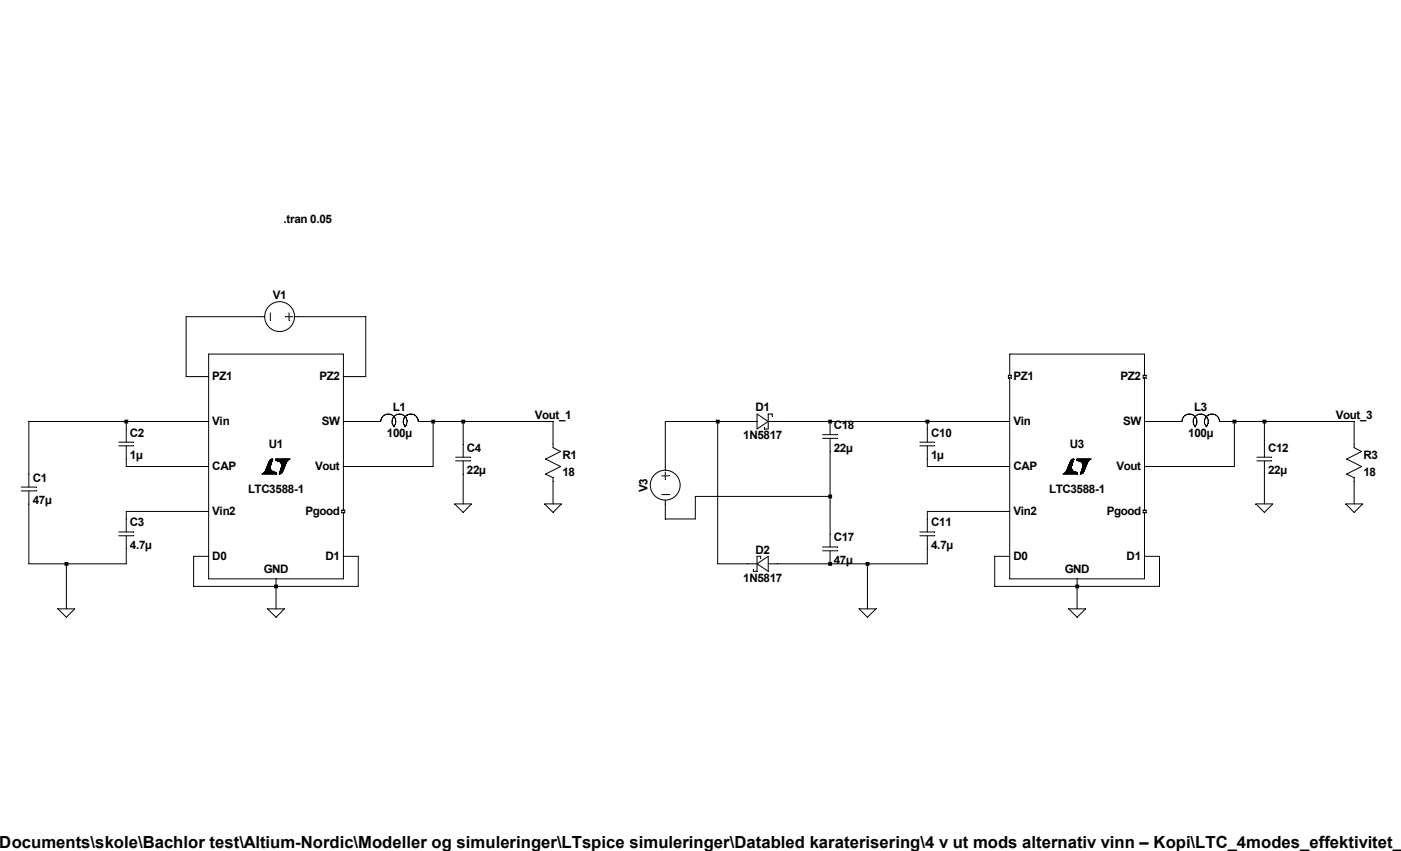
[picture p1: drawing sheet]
<svg xmlns="http://www.w3.org/2000/svg" width="356mm" height="216mm" viewBox="0 0 356 216" stroke-linecap="round" stroke-linejoin="round" font-family="sans-serif">
<g fill="none" stroke="#000" stroke-width=".25">
<path d="M53 89.8h34.2v57.1h-34.2zM67 119.9h3.1M67.1 119.9h3.1M67.1 119.8h2.7M67.2 119.8h2.5M67.2 119.7h2.1M67.3 119.6h2M67.3 119.5h1.8M67.4 119.5h1.6M67.4 119.4h1.5M67.4 119.3h1.4M67.5 119.2h1.2"/>
<path d="M67.5 119.1h1.2M67.6 119h1.1M67.6 118.9h1M67.6 118.8h1M67.7 118.7h.9M67.7 118.6h.9M67.8 118.5h.8M67.8 118.4h.8M67.9 118.3h.7M67.9 118.2h.8M67.9 118h.8M68 117.9h.7"/>
<path d="M68 117.8h.7M68.1 117.7h.7M68.1 117.8h.6M68.1 117.6h.7M68.2 117.5h.7M68.2 117.5h.6M68.2 117.4h.7M68.2 117.3h.7M68.3 117.2h.7M68.3 117.1h.7M68.4 117h.6M68.5 116.8h.6"/>
<path d="M68.5 116.9h.5M68.6 116.7h.5M68.6 116.6h.6M68.7 118.2h-.8M68.7 118.1h-.8M68.9 116.5h.3M69 116.5h.2M69 116.9l-.6 .1M69.2 116.5l-.5 .1M69.9 116.8h3.1M69.9 116.8h3.2M70 116.6h3.2"/>
<path d="M70 116.5h3.5M70 116.5h3.7M70.2 116.9h2.7M70.4 116.9h2.5M70.8 117h2.1M70.8 117.1h2.1M71 119.9h.5M71 117.1h1.8M71 119.8h.7M71.1 119.7h.6M71.1 119.6h.7M71.1 117.2h1.7"/>
<path d="M71.1 119.5h.7M71.2 119.4h.6M71.2 117.3h1.5M71.2 119.3h.7M71.2 119.1h.8M71.2 119.2h.7M71.3 117.4h1.3M71.3 119h.7M71.3 118.9h.8M71.4 117.5h1.2M71.4 118.8h.7M71.4 118.7h.7"/>
<path d="M71.4 117.7h1.1M71.4 117.6h1.2M71.4 118.5h.8M71.5 117.8h1M71.5 117.9h.9M71.5 118.4h.8M71.5 118.4h.7M71.5 118.1h.8M71.5 118h.9M71.5 118.2h.8M71.5 118.3h.8M71.5 120h-.5"/>
<path d="M71.6 119.8l-.6 .1M71.7 119.7l-.7 .1M71.9 119.3l-.7 .1M72.1 118.8l-.8 .1M72.1 118.7h-.7M72.2 118.6h-.8M72.2 118.4l-.7 .1M72.5 117.8l-1 .1M72.6 117.6h-1.2M73.2 116.7h-3.3M73.4 116.5l-3.4 .1M66.4 120.3h3.7"/>
<path d="M66.6 120.2h3.5M66.7 120.1h3.4M66.8 120.1h3.3M66.9 120h3.2M70.9 120.2h.3M70.9 120.1h.6M71.1 120.2l-.2 .1M71.4 120.1h-.5M86.8 129.4h.7v.7h-.7z"/>
</g>
<g fill="none" stroke="#000" stroke-width=".25">
<path d="M68.6 79.4v1.9M73.4 79.4v1.9M66.3 80.3h.9M72.4 80.3h1.9M74.8 80.3h.9M30.1 112.2h3.9M30.1 113.1h3.9M32 108.8v3.4M32 113.1v3.4M96.6 106.9a1.91 1.91 0 0 1 2.7-1.7 1.91 1.91 0 0 1 .6 3.1M100.1 108.3a1.89 1.89 0 0 1 0-2.7 1.89 1.89 0 0 1 2.7 0 1.89 1.89 0 0 1-.1 2.7M106.2 106.9a1.9 1.9 0 0 0-2.7-1.7 1.9 1.9 0 0 0-.6 3.1"/>
<path d="M115.7 116h3.8M115.7 116.9h3.8M117.6 112.6v3.4M117.6 116.9v3.4M140.4 112.6v1l1.9 1-3.8 1.9 3.8 1.9-3.8 1.9 1.9 .9v.9M5.4 123.6h3.8M5.4 124.5h3.8M7.3 120.3v3.3M7.3 124.5v3.3M30.1 135h3.9M30.1 135.9h3.9M32 131.7v3.3"/>
<path d="M32 135.9v3.3"/>
<circle cx="71" cy="80.3" r="3.8"/>
</g>
<path d="M256.3 89.8h34.2v57.1h-34.2z" fill="#fff"/>
<g fill="none" stroke="#000" stroke-width=".25">
<path d="M255.9 95.2h.8v.7h-.8zM256.3 89.8h34.2v57.1h-34.2zM270.4 119.9h3.1M270.5 119.8h2.7M270.5 119.8h2.6M270.6 119.7h2.1M270.6 119.6h2M270.7 119.5h1.7M270.7 119.4h1.6M270.8 119.3l1.4 .1M270.8 119.3h1.4M270.8 119.3h1.3"/>
<path d="M270.8 119.1h1.3M270.8 119.2h1.3M270.9 119h1.1M271 118.9h1M271 118.7h.9M271 118.8h.9M271.1 118.6h.8M271.1 118.7h.8M271.1 118.5h.8M271.1 118.4h.8M271.2 118.2h.8M271.2 118.3h.8"/>
<path d="M271.3 118.1h.7M271.3 118.2h.7M271.3 118h.8M271.3 118h.7M271.4 117.9h.7M271.4 117.8h.7M271.4 117.6h.8M271.5 117.5h.7M271.6 117.3h.7M271.6 117.4h.6M271.7 117.1h.6M271.7 117h.7"/>
<path d="M271.8 116.9h.6M271.8 116.8h.7M271.9 116.8h.6M271.9 116.7h.6M272 116.6h.5M272 118.3l-.8 .1M272.1 117.8l-.7 .1M272.2 117.7h-.8M272.2 117.6h-.7M272.2 116.5h.4M272.2 117.4l-.7 .1M272.3 116.5h.3"/>
<path d="M272.3 117.2h-.7M272.4 117.1h-.7M272.4 116.9l-.7 .1M273.3 116.8h3.1M273.3 116.6h3.3M273.4 116.5h3.4M273.4 116.5h3.6M273.6 116.9h2.7M273.7 116.9h2.6M274.2 117h2M274.2 117.1h2M274.3 119.9h.6"/>
<path d="M274.4 119.8h.6M274.4 117.1h1.7M274.4 119.7h.6M274.4 117.2h1.7M274.4 119.7h.7M274.5 119.5h.6M274.5 119.4h.7M274.5 119.3h.7M274.5 117.3h1.6M274.5 119.3h.8M274.6 117.3h1.5M274.6 119.2h.7"/>
<path d="M274.6 119h.7M274.7 117.4h1.3M274.7 118.9h.7M274.7 117.5h1.3M274.7 118.8h.7M274.7 117.6h1.2M274.7 118.7h.8M274.7 118.6h.8M274.8 117.6h1.1M274.8 117.8h1M274.8 118.5h.7M274.8 117.9h1"/>
<path d="M274.8 118.1h.9M274.8 118h.9M274.8 118.2h.9M274.8 118.4h.8M274.8 118.3h.8M274.9 120h-.6M274.9 118.2h.8M275 119.8l-.6 .1M275.1 119.6h-.7M275.2 119.5h-.7M275.3 119.1h-.7M275.4 119h-.7"/>
<path d="M275.6 118.4l-.8 .1M275.6 118.3l-.8 .1M275.8 117.8l-1 .1M275.9 117.7h-1.1M276.4 116.8h-3.1M276.5 116.7h-3.2M276.7 116.5l-3.4 .1M270 120.2h3.4M270.2 120.1h3.3M270.3 120h3.2M273.4 120.2l-3.6 .1M273.5 120.1h-3.5"/>
<path d="M274.2 120.2h.3M274.3 120.1h.5M274.4 120.2l-.2 .1M274.7 120.1h-.5"/>
</g>
<path d="M290.2 95.2h.7v.7h-.7z" fill="none" stroke="#000" stroke-width=".25"/>
<path d="M290.2 129.4h.7v.7h-.7z" fill="none" stroke="#000" stroke-width=".25"/>
<g fill="none" stroke="#000" stroke-width=".25">
<path d="M66.3 80.3h-19.1v15.2h5.8M75.7 80.3h17.1v15.2h-5.6M32 106.9v1.9M32 116.5v1.9h21M53 106.9h-45.7v13.4M87.2 106.9h9.4M106.2 106.9h34.2v5.7M109.9 106.9v11.5h-22.7M117.6 106.9v5.7M168.9 119.8v1.9M182.2 106.9v36.1h10M192.2 106.9h-23.3v12.4"/>
<path d="M192.2 105l2.8 1.9-2.8 1.9zM195 106.9h61.3M196 105.5v-.5h-1v3.8h-.9v-.4M208.8 110.3h3.8M208.8 111.2h3.8M210.7 106.9v3.4M210.7 111.2v27.6M233.5 112.2h3.8M233.5 113.1h3.8M235.4 106.9v5.3M235.4 113.1v5.3h20.9M290.5 106.9h9.5a1.89 1.89 0 0 1 2.6-1.7 1.89 1.89 0 0 1 .6 3.1"/>
<path d="M303.4 108.3a1.9 1.9 0 0 1 0-2.7 1.9 1.9 0 0 1 2.7 0 1.9 1.9 0 0 1 0 2.7M306.3 108.3a1.9 1.9 0 0 1 .6-3.1 1.9 1.9 0 0 1 2.6 1.7h34.2v6.7l1.9 1-3.8 1.9 3.8 1.9-3.8 1.9 1.9 .9v6.6M313.3 106.9v11.5h-22.8M319 116h3.8M319 116.9h3.8M320.9 106.9v9.1M320.9 116.9v10.9M7.3 127.8v15.2h24.7v-3.8M53 129.8h-21v1.9M115.4 127.8h4.3l-2.1 2.2zM117.6 120.3v7.5M138.2 127.8h4.3l-2.1 2.2z"/>
<path d="M140.4 122.1v5.7M167.9 120.7h1.9M167.9 125.5h1.9M208.8 138.8h3.8M208.8 139.7h3.8M210.7 125.9h-34.2v5.8h-7.6v-4.8M210.7 139.7v3.3M233.5 135h3.8M233.5 135.9h3.8M235.4 135.9v7.1h-40.4M256.3 129.8h-20.9v5.2M318.8 127.8h4.2l-2.1 2.2z"/>
<path d="M341.6 127.8h4.3l-2.2 2.2zM14.7 154.5h4.3l-2.2 2.1zM16.8 143v11.5M53 141.1h-3.9v7.7h41.8v-7.7h-3.7M67.9 154.5h4.3l-2.1 2.1zM70.1 146.9v7.6M192.2 143l2.8-1.9v3.8zM193.1 141.6v-.5h-.9v3.8h-1v-.4M218.1 154.5h4.2l-2.1 2.1zM220.2 143v11.5M256.3 141.1h-3.8v7.7h41.8v-7.7h-3.8M271.3 154.5h4.2l-2.1 2.1z"/>
<path d="M273.4 146.9v7.6"/>
<circle cx="168.8" cy="123.1" r="3.8"/>
</g>
<g fill="#000">
<path d="M272.9 148.3h1v1h-1zM312.8 106.5h1v.9h-1zM320.5 106.5h.9v.9h-.9z" fill-rule="evenodd"/>
<path d="M16.4 142.6h1v1h-1zM31.6 106.5h1v.9h-1zM69.6 148.3h1v1h-1zM109.5 106.5h.9v.9h-.9zM117.1 106.5h1v.9h-1zM181.7 106.5h1v.9h-1zM210.2 106.5h1v.9h-1zM210.2 125.5h1v.9h-1zM210.2 142.6h1v1h-1zM219.7 142.6h1v1h-1zM234.9 106.5h1v.9h-1z" fill-rule="evenodd"/>
</g>
<text font-size="4.2" x="-.1" y="215.2">Documents\skole\Bachlor test\Altium-Nordic\Modeller og simuleringer\LTspice simuleringer\Databled karaterisering\4 v ut mods alternativ vinn – Kopi\LTC_4modes_effektivitet_l</text>
<g font-size="3">
<text x="71.9" y="56.6">.tran 0.05</text>
<text x="69.3" y="75.9">V1</text>
<text x="53.9" y="96.5">PZ1</text>
<text x="81.1" y="96.5">PZ2</text>
<text x="257.3" y="96.5">PZ1</text>
<text x="284.4" y="96.5">PZ2</text>
<text x="53.9" y="107.9">Vin</text>
<text x="81.7" y="107.9">SW</text>
<text x="99.7" y="104.4">L1</text>
<text x="135.7" y="106.3">Vout_1</text>
<text x="191.8" y="104.4">D1</text>
<text x="257.3" y="107.9">Vin</text>
<text x="285.1" y="107.9">SW</text>
<text x="303.1" y="104.4">L3</text>
<text x="339" y="106.3">Vout_3</text>
<text x="33" y="110.8">C2</text>
<text x="68.2" y="113.6">U1</text>
<text x="98.2" y="110.9">100µ</text>
<text x="188.6" y="111.5">1N5817</text>
<text x="211.6" y="108.9">C18</text>
<text x="236.3" y="110.8">C10</text>
<text x="271.6" y="113.6">U3</text>
<text x="301.6" y="110.9">100µ</text>
<text x="33" y="116.5">1µ</text>
<text x="53.9" y="119.3">CAP</text>
<text x="80" y="119.3">Vout</text>
<text x="118.5" y="114.6">C4</text>
<text x="142.7" y="116.5">R1</text>
<text x="211.6" y="114.6">22µ</text>
<text x="236.3" y="116.5">1µ</text>
<text x="257.3" y="119.3">CAP</text>
<text x="283.4" y="119.3">Vout</text>
<text x="321.9" y="114.6">C12</text>
<text x="346.1" y="116.5">R3</text>
<text x="8.3" y="122.2">C1</text>
<text x="62.9" y="125">LTC3588-1</text>
<text x="118.5" y="120.3">22µ</text>
<text x="142.7" y="120.7">18</text>
<text x="164.4" y="124.9" transform="rotate(-90 164.4 124.9)">V3</text>
<text x="266.3" y="125">LTC3588-1</text>
<text x="321.9" y="120.3">22µ</text>
<text x="346.1" y="120.7">18</text>
<text x="8.3" y="127.9">47µ</text>
<text x="53.9" y="130.7">Vin2</text>
<text x="77.6" y="130.7">Pgood</text>
<text x="257.3" y="130.7">Vin2</text>
<text x="280.9" y="130.7">Pgood</text>
<text x="33" y="133.6">C3</text>
<text x="211.6" y="137.4">C17</text>
<text x="236.3" y="133.6">C11</text>
<text x="33" y="139.3">4.7µ</text>
<text x="53.9" y="142.1">D0</text>
<text x="82.6" y="142.1">D1</text>
<text x="191.8" y="140.5">D2</text>
<text x="211.6" y="143.1">47µ</text>
<text x="236.3" y="139.3">4.7µ</text>
<text x="257.3" y="142.1">D0</text>
<text x="286" y="142.1">D1</text>
<text x="66.9" y="145.2">GND</text>
<text x="188.6" y="147.6">1N5817</text>
<text x="270.3" y="145.2">GND</text>
</g>
</svg>
